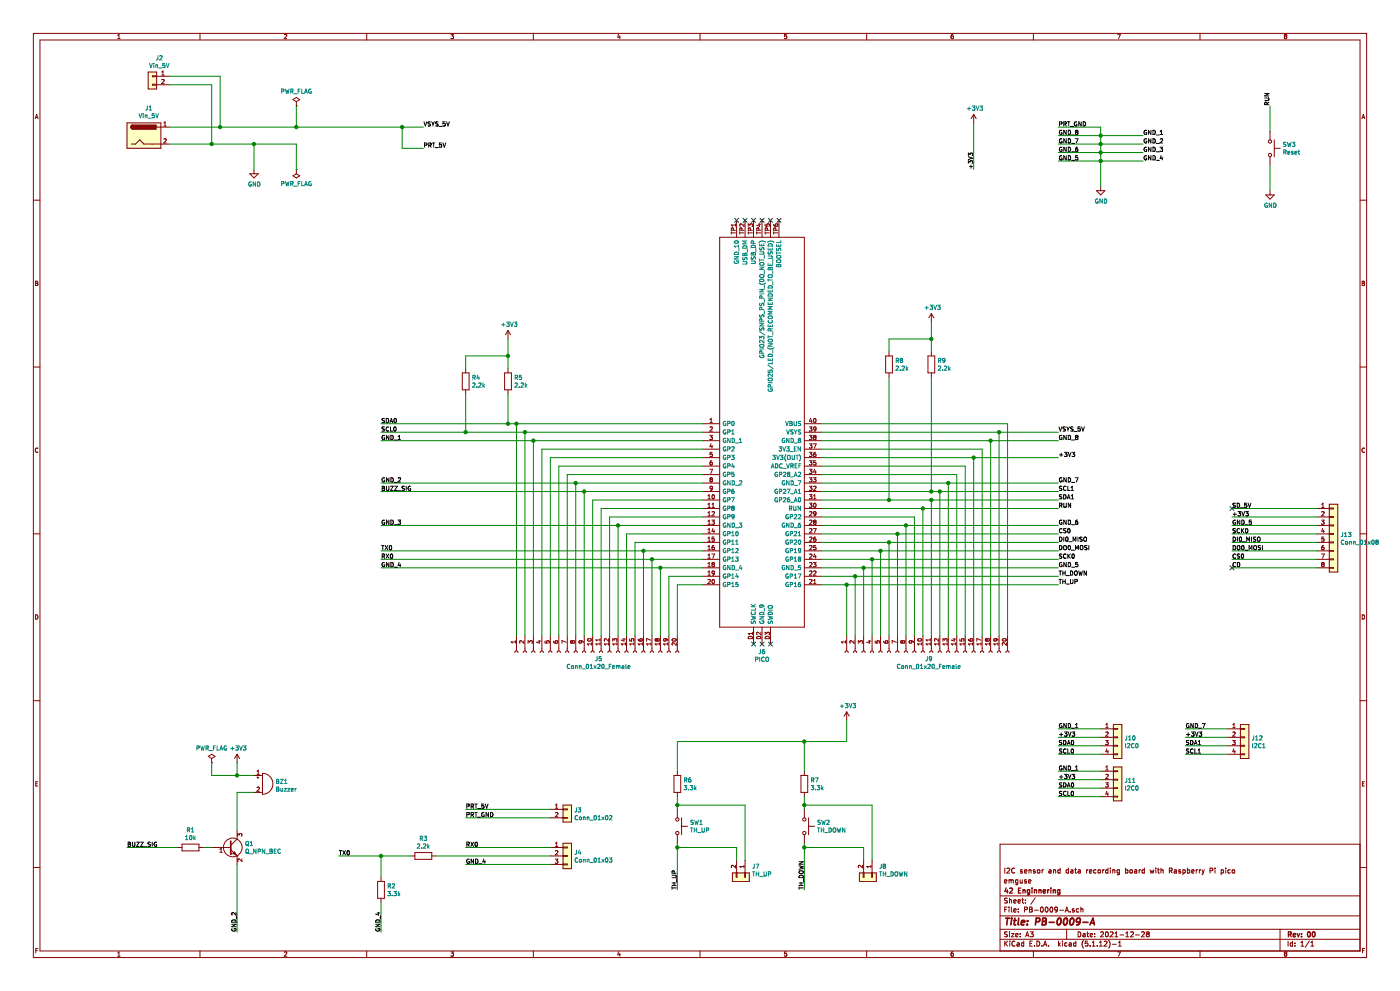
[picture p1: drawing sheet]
EESchema Schematic File Version 4
EELAYER 30 0
EELAYER END
$Descr A3 16535 11693
encoding utf-8
Sheet 1 1
Title "PB-0009-A"
Date "2021-12-28"
Rev "00"
Comp "42 Enginnering"
Comment1 "emguse"
Comment2 "I2C sensor and data recording board with Raspberry Pi pico"
Comment3 ""
Comment4 ""
$EndDescr
$Comp
L SamacSys_Parts:PICO J6
U 1 1
P 8300 5000
F 0 "J6" H 9000 2311 50  0000 C CNN
F 1 "PICO" H 9000 2220 50  0000 C CNN
F 2 "SamacSys_Parts:PICO" H 9550 7200 50  0001 L CNN
F 3 "https://datasheets.raspberrypi.org/pico/pico_datasheet.pdf" H 9550 7100 50  0001 L CNN
F 4 "RP2040 microcontroller chip designed by Raspberry Pi in the United Kingdom 2  SPI, 2  I2C, 2  UART, 3  12-bit ADC, 16  controllable PWM channels" H 9550 7000 50  0001 L CNN "Description"
F 5 "1" H 9550 6900 50  0001 L CNN "Height"
F 6 "" H 9550 6800 50  0001 L CNN "Mouser Part Number"
F 7 "" H 9550 6700 50  0001 L CNN "Mouser Price/Stock"
F 8 "RASPBERRY-PI" H 9550 6600 50  0001 L CNN "Manufacturer_Name"
F 9 "PICO" H 9550 6500 50  0001 L CNN "Manufacturer_Part_Number"
	1    8300 5000
	1    0    0    -1  
$EndComp
$Comp
L Device:R R5
U 1 1
P 6000 4500
F 0 "R5" H 6070 4546 50  0000 L CNN
F 1 "2.2k" H 6070 4455 50  0000 L CNN
F 2 "Resistor_SMD:R_0603_1608Metric" V 5930 4500 50  0001 C CNN
F 3 "~" H 6000 4500 50  0001 C CNN
	1    6000 4500
	1    0    0    -1  
$EndComp
Wire Wire Line
	8300 5000 6100 5000
Wire Wire Line
	6000 5000 6000 4650
Wire Wire Line
	6000 5000 4500 5000
Connection ~ 6000 5000
$Comp
L power:+3V3 #PWR03
U 1 1
P 6000 4000
F 0 "#PWR03" H 6000 3850 50  0001 C CNN
F 1 "+3V3" H 6015 4173 50  0000 C CNN
F 2 "" H 6000 4000 50  0001 C CNN
F 3 "" H 6000 4000 50  0001 C CNN
	1    6000 4000
	1    0    0    -1  
$EndComp
Wire Wire Line
	6000 4000 6000 4200
$Comp
L Device:R R4
U 1 1
P 5500 4500
F 0 "R4" H 5570 4546 50  0000 L CNN
F 1 "2.2k" H 5570 4455 50  0000 L CNN
F 2 "Resistor_SMD:R_0603_1608Metric" V 5430 4500 50  0001 C CNN
F 3 "~" H 5500 4500 50  0001 C CNN
	1    5500 4500
	1    0    0    -1  
$EndComp
Wire Wire Line
	6000 4200 5500 4200
Wire Wire Line
	5500 4200 5500 4350
Connection ~ 6000 4200
Wire Wire Line
	6000 4200 6000 4350
Wire Wire Line
	5500 4650 5500 5100
Connection ~ 5500 5100
Wire Wire Line
	5500 5100 4500 5100
Wire Wire Line
	8300 5200 6300 5200
Text Label 4500 5000 0    50   ~ 0
SDA0
Text Label 4500 5100 0    50   ~ 0
SCL0
Text Label 4500 5200 0    50   ~ 0
GND_1
Wire Wire Line
	8300 5700 6800 5700
Wire Wire Line
	8300 5800 6900 5800
Text Label 4500 5700 0    50   ~ 0
GND_2
Text Label 4500 5800 0    50   ~ 0
BUZZ_SIG
NoConn ~ 9000 2600
NoConn ~ 9100 2600
NoConn ~ 9200 2600
NoConn ~ 8900 2600
NoConn ~ 8800 2600
NoConn ~ 8700 2600
NoConn ~ 9100 7600
NoConn ~ 9000 7600
NoConn ~ 8900 7600
Wire Wire Line
	8300 6500 7600 6500
Text Label 4500 6500 0    50   ~ 0
TX0
Wire Wire Line
	8300 6600 7700 6600
Text Label 4500 6600 0    50   ~ 0
RX0
Wire Wire Line
	8300 6700 7800 6700
Text Label 4500 6700 0    50   ~ 0
GND_4
Wire Wire Line
	9700 6300 10600 6300
Text Label 12500 6300 0    50   ~ 0
CS0
Wire Wire Line
	12500 6400 10500 6400
Wire Wire Line
	12500 6500 10400 6500
Wire Wire Line
	12500 6600 10300 6600
Text Label 12500 6400 0    50   ~ 0
DI0_MISO
Text Label 12500 6500 0    50   ~ 0
DO0_MOSI
Text Label 12500 6600 0    50   ~ 0
SCK0
Wire Wire Line
	12500 6700 10200 6700
Text Label 12500 6700 0    50   ~ 0
GND_5
Wire Wire Line
	12500 6900 10000 6900
Wire Wire Line
	12500 6800 10100 6800
Text Label 12500 6900 0    50   ~ 0
TH_UP
Text Label 12500 6800 0    50   ~ 0
TH_DOWN
Wire Wire Line
	9500 8750 9500 9100
$Comp
L Device:R R7
U 1 1
P 9500 9250
F 0 "R7" H 9570 9296 50  0000 L CNN
F 1 "3.3k" H 9570 9205 50  0000 L CNN
F 2 "Resistor_SMD:R_0603_1608Metric" V 9430 9250 50  0001 C CNN
F 3 "~" H 9500 9250 50  0001 C CNN
	1    9500 9250
	1    0    0    -1  
$EndComp
$Comp
L power:+3V3 #PWR04
U 1 1
P 10000 8500
F 0 "#PWR04" H 10000 8350 50  0001 C CNN
F 1 "+3V3" H 10015 8673 50  0000 C CNN
F 2 "" H 10000 8500 50  0001 C CNN
F 3 "" H 10000 8500 50  0001 C CNN
	1    10000 8500
	1    0    0    -1  
$EndComp
Wire Wire Line
	10000 8750 9500 8750
Wire Wire Line
	10000 8500 10000 8750
$Comp
L Switch:SW_Push SW2
U 1 1
P 9500 9750
F 0 "SW2" V 9454 9898 50  0000 L CNN
F 1 "TH_DOWN" V 9545 9898 50  0000 L CNN
F 2 "Button_Switch_SMD:SW_Push_1P1T_NO_6x6mm_H9.5mm" H 9500 9950 50  0001 C CNN
F 3 "~" H 9500 9950 50  0001 C CNN
	1    9500 9750
	0    1    1    0   
$EndComp
Wire Wire Line
	9500 9400 9500 9500
Wire Wire Line
	9500 9950 9500 10000
Text Label 9500 10500 1    50   ~ 0
TH_DOWN
$Comp
L Device:R R6
U 1 1
P 8000 9250
F 0 "R6" H 8070 9296 50  0000 L CNN
F 1 "3.3k" H 8070 9205 50  0000 L CNN
F 2 "Resistor_SMD:R_0603_1608Metric" V 7930 9250 50  0001 C CNN
F 3 "~" H 8000 9250 50  0001 C CNN
	1    8000 9250
	1    0    0    -1  
$EndComp
$Comp
L Switch:SW_Push SW1
U 1 1
P 8000 9750
F 0 "SW1" V 7954 9898 50  0000 L CNN
F 1 "TH_UP" V 8045 9898 50  0000 L CNN
F 2 "Button_Switch_SMD:SW_Push_1P1T_NO_6x6mm_H9.5mm" H 8000 9950 50  0001 C CNN
F 3 "~" H 8000 9950 50  0001 C CNN
	1    8000 9750
	0    1    1    0   
$EndComp
Wire Wire Line
	9500 8750 8000 8750
Wire Wire Line
	8000 8750 8000 9100
Connection ~ 9500 8750
Wire Wire Line
	8000 9400 8000 9500
Wire Wire Line
	8000 9950 8000 10000
Text Label 8000 10500 1    50   ~ 0
TH_UP
$Comp
L Connector_Generic:Conn_01x08 J13
U 1 1
P 15750 6300
F 0 "J13" H 15830 6292 50  0000 L CNN
F 1 "Conn_01x08" H 15830 6201 50  0000 L CNN
F 2 "Connector_JST:JST_XH_B8B-XH-AM_1x08_P2.50mm_Vertical" H 15750 6300 50  0001 C CNN
F 3 "~" H 15750 6300 50  0001 C CNN
	1    15750 6300
	1    0    0    -1  
$EndComp
Wire Wire Line
	15550 6000 14550 6000
Wire Wire Line
	14550 6100 15550 6100
Wire Wire Line
	14550 6200 15550 6200
Wire Wire Line
	14550 6300 15550 6300
Wire Wire Line
	14550 6400 15550 6400
Wire Wire Line
	14550 6500 15550 6500
Wire Wire Line
	14550 6600 15550 6600
Wire Wire Line
	14550 6700 15550 6700
Text Label 14550 6000 0    50   ~ 0
SD_5V
Text Label 14550 6100 0    50   ~ 0
+3V3
Text Label 14550 6200 0    50   ~ 0
GND_5
Text Label 14550 6300 0    50   ~ 0
SCK0
Text Label 14550 6400 0    50   ~ 0
DI0_MISO
Text Label 14550 6500 0    50   ~ 0
DO0_MOSI
Text Label 14550 6600 0    50   ~ 0
CS0
Text Label 14550 6700 0    50   ~ 0
CD
NoConn ~ 14550 6700
NoConn ~ 14550 6000
$Comp
L Connector_Generic:Conn_01x02 J8
U 1 1
P 10300 10350
F 0 "J8" V 10172 10430 50  0000 L CNN
F 1 "TH_DOWN" V 10263 10430 50  0000 L CNN
F 2 "Connector_PinHeader_2.54mm:PinHeader_1x02_P2.54mm_Vertical" H 10300 10350 50  0001 C CNN
F 3 "~" H 10300 10350 50  0001 C CNN
	1    10300 10350
	0    1    1    0   
$EndComp
Wire Wire Line
	10200 10150 10200 10000
Wire Wire Line
	10200 10000 9500 10000
Connection ~ 9500 10000
Wire Wire Line
	9500 10000 9500 10500
Wire Wire Line
	10300 10150 10300 9500
Wire Wire Line
	10300 9500 9500 9500
Connection ~ 9500 9500
Wire Wire Line
	9500 9500 9500 9550
$Comp
L Connector_Generic:Conn_01x02 J7
U 1 1
P 8800 10350
F 0 "J7" V 8672 10430 50  0000 L CNN
F 1 "TH_UP" V 8763 10430 50  0000 L CNN
F 2 "Connector_PinHeader_2.54mm:PinHeader_1x02_P2.54mm_Vertical" H 8800 10350 50  0001 C CNN
F 3 "~" H 8800 10350 50  0001 C CNN
	1    8800 10350
	0    1    1    0   
$EndComp
Wire Wire Line
	8800 10150 8800 9500
Wire Wire Line
	8800 9500 8000 9500
Connection ~ 8000 9500
Wire Wire Line
	8000 9500 8000 9550
Wire Wire Line
	8700 10150 8700 10000
Wire Wire Line
	8700 10000 8000 10000
Connection ~ 8000 10000
Wire Wire Line
	8000 10000 8000 10500
$Comp
L Connector_Generic:Conn_01x03 J4
U 1 1
P 6700 10100
F 0 "J4" H 6780 10142 50  0000 L CNN
F 1 "Conn_01x03" H 6780 10051 50  0000 L CNN
F 2 "Connector_JST:JST_XH_B3B-XH-AM_1x03_P2.50mm_Vertical" H 6700 10100 50  0001 C CNN
F 3 "~" H 6700 10100 50  0001 C CNN
	1    6700 10100
	1    0    0    -1  
$EndComp
Wire Wire Line
	6500 10000 5500 10000
Wire Wire Line
	4000 10100 4500 10100
Wire Wire Line
	5500 10200 6500 10200
Wire Wire Line
	5500 9650 6500 9650
Wire Wire Line
	5500 9550 6500 9550
Text Label 5500 9550 0    50   ~ 0
PRT_5V
Text Label 5500 9650 0    50   ~ 0
PRT_GND
Text Label 5500 10000 0    50   ~ 0
RX0
Text Label 4000 10100 0    50   ~ 0
TX0
Text Label 5500 10200 0    50   ~ 0
GND_4
$Comp
L Device:R R3
U 1 1
P 5000 10100
F 0 "R3" V 4793 10100 50  0000 C CNN
F 1 "2.2k" V 4884 10100 50  0000 C CNN
F 2 "Resistor_SMD:R_0603_1608Metric" V 4930 10100 50  0001 C CNN
F 3 "~" H 5000 10100 50  0001 C CNN
	1    5000 10100
	0    1    1    0   
$EndComp
Wire Wire Line
	5150 10100 6500 10100
$Comp
L Device:R R2
U 1 1
P 4500 10500
F 0 "R2" H 4570 10546 50  0000 L CNN
F 1 "3.3k" H 4570 10455 50  0000 L CNN
F 2 "Resistor_SMD:R_0603_1608Metric" V 4430 10500 50  0001 C CNN
F 3 "~" H 4500 10500 50  0001 C CNN
	1    4500 10500
	1    0    0    -1  
$EndComp
Wire Wire Line
	4500 10100 4500 10350
Connection ~ 4500 10100
Wire Wire Line
	4500 10100 4850 10100
Wire Wire Line
	4500 10650 4500 11000
Text Label 4500 11000 1    50   ~ 0
GND_4
Text Label 2800 11000 1    50   ~ 0
GND_2
Text Label 1500 10000 0    50   ~ 0
BUZZ_SIG
Wire Wire Line
	1500 10000 2100 10000
$Comp
L Device:Q_NPN_BEC Q1
U 1 1
P 2700 10000
F 0 "Q1" H 2891 10046 50  0000 L CNN
F 1 "Q_NPN_BEC" H 2891 9955 50  0000 L CNN
F 2 "Package_TO_SOT_SMD:SC-59" H 2900 10100 50  0001 C CNN
F 3 "~" H 2700 10000 50  0001 C CNN
	1    2700 10000
	1    0    0    -1  
$EndComp
Wire Wire Line
	2800 10200 2800 11000
$Comp
L Device:Buzzer BZ1
U 1 1
P 3100 9250
F 0 "BZ1" H 3252 9279 50  0000 L CNN
F 1 "Buzzer" H 3252 9188 50  0000 L CNN
F 2 "Buzzer_Beeper:Buzzer_12x9.5RM7.6" V 3075 9350 50  0001 C CNN
F 3 "~" V 3075 9350 50  0001 C CNN
	1    3100 9250
	1    0    0    -1  
$EndComp
Wire Wire Line
	3000 9350 2800 9350
Wire Wire Line
	2800 9350 2800 9800
Wire Wire Line
	3000 9150 2800 9150
Wire Wire Line
	2800 9150 2800 9000
$Comp
L power:+3V3 #PWR01
U 1 1
P 2800 9000
F 0 "#PWR01" H 2800 8850 50  0001 C CNN
F 1 "+3V3" H 2815 9173 50  0000 C CNN
F 2 "" H 2800 9000 50  0001 C CNN
F 3 "" H 2800 9000 50  0001 C CNN
	1    2800 9000
	1    0    0    -1  
$EndComp
$Comp
L Device:R R1
U 1 1
P 2250 10000
F 0 "R1" V 2043 10000 50  0000 C CNN
F 1 "10k" V 2134 10000 50  0000 C CNN
F 2 "Resistor_SMD:R_0603_1608Metric" V 2180 10000 50  0001 C CNN
F 3 "~" H 2250 10000 50  0001 C CNN
	1    2250 10000
	0    1    1    0   
$EndComp
Wire Wire Line
	2400 10000 2500 10000
$Comp
L Connector:Barrel_Jack J1
U 1 1
P 1700 1600
F 0 "J1" H 1757 1925 50  0000 C CNN
F 1 "Vin_5V" H 1757 1834 50  0000 C CNN
F 2 "Connector_BarrelJack:BarrelJack_Horizontal" H 1750 1560 50  0001 C CNN
F 3 "~" H 1750 1560 50  0001 C CNN
	1    1700 1600
	1    0    0    -1  
$EndComp
Wire Wire Line
	2000 1500 2600 1500
Wire Wire Line
	2000 1700 2500 1700
Text Label 12500 1600 0    50   ~ 0
GND_8
Text Label 12500 5200 0    50   ~ 0
GND_8
$Comp
L Connector:Conn_01x20_Female J5
U 1 1
P 7000 7700
F 0 "J5" V 7073 7630 50  0000 C CNN
F 1 "Conn_01x20_Female" V 7164 7630 50  0000 C CNN
F 2 "Connector_PinHeader_2.54mm:PinHeader_1x20_P2.54mm_Vertical" H 7000 7700 50  0001 C CNN
F 3 "~" H 7000 7700 50  0001 C CNN
	1    7000 7700
	0    -1   1    0   
$EndComp
Wire Wire Line
	8300 6900 8000 6900
Wire Wire Line
	8000 6900 8000 7500
Wire Wire Line
	7900 7500 7900 6800
Wire Wire Line
	7900 6800 8300 6800
Wire Wire Line
	7800 7500 7800 6700
Connection ~ 7800 6700
Wire Wire Line
	7800 6700 4500 6700
Wire Wire Line
	7700 7500 7700 6600
Connection ~ 7700 6600
Wire Wire Line
	7700 6600 4500 6600
Wire Wire Line
	7600 6500 7600 7500
Connection ~ 7600 6500
Wire Wire Line
	7600 6500 4500 6500
Wire Wire Line
	8300 6400 7500 6400
Wire Wire Line
	7500 6400 7500 7500
Wire Wire Line
	8300 6300 7400 6300
Wire Wire Line
	7400 6300 7400 7500
Wire Wire Line
	7300 7500 7300 6200
Wire Wire Line
	7300 6200 8300 6200
Wire Wire Line
	8300 6100 7200 6100
Wire Wire Line
	7200 6100 7200 7500
Wire Wire Line
	7100 7500 7100 6000
Wire Wire Line
	7100 6000 8300 6000
Wire Wire Line
	8300 5900 7000 5900
Wire Wire Line
	7000 5900 7000 7500
Wire Wire Line
	6900 7500 6900 5800
Connection ~ 6900 5800
Wire Wire Line
	6900 5800 4500 5800
Wire Wire Line
	6800 5700 6800 7500
Connection ~ 6800 5700
Wire Wire Line
	6800 5700 4500 5700
Wire Wire Line
	6700 7500 6700 5600
Wire Wire Line
	6700 5600 8300 5600
Wire Wire Line
	8300 5500 6600 5500
Wire Wire Line
	6600 5500 6600 7500
Wire Wire Line
	6500 7500 6500 5400
Wire Wire Line
	6500 5400 8300 5400
Wire Wire Line
	8300 5300 6400 5300
Wire Wire Line
	6400 5300 6400 7500
Wire Wire Line
	6300 7500 6300 5200
Connection ~ 6300 5200
Wire Wire Line
	6300 5200 4500 5200
Wire Wire Line
	5500 5100 6200 5100
Wire Wire Line
	6200 5100 6200 7500
Connection ~ 6200 5100
Wire Wire Line
	6200 5100 8300 5100
Wire Wire Line
	6100 7500 6100 5000
Connection ~ 6100 5000
Wire Wire Line
	6100 5000 6000 5000
$Comp
L Connector:Conn_01x20_Female J9
U 1 1
P 10900 7700
F 0 "J9" V 10973 7630 50  0000 C CNN
F 1 "Conn_01x20_Female" V 11064 7630 50  0000 C CNN
F 2 "Connector_PinHeader_2.54mm:PinHeader_1x20_P2.54mm_Vertical" H 10900 7700 50  0001 C CNN
F 3 "~" H 10900 7700 50  0001 C CNN
	1    10900 7700
	0    -1   1    0   
$EndComp
Wire Wire Line
	10000 7500 10000 6900
Connection ~ 10000 6900
Wire Wire Line
	10000 6900 9700 6900
Wire Wire Line
	10100 7500 10100 6800
Connection ~ 10100 6800
Wire Wire Line
	10100 6800 9700 6800
Wire Wire Line
	10300 7500 10300 6600
Connection ~ 10300 6600
Wire Wire Line
	9700 6600 10300 6600
Wire Wire Line
	10200 7500 10200 6700
Connection ~ 10200 6700
Wire Wire Line
	10200 6700 9700 6700
Wire Wire Line
	10400 7500 10400 6500
Connection ~ 10400 6500
Wire Wire Line
	10400 6500 9700 6500
Wire Wire Line
	10500 7500 10500 6400
Connection ~ 10500 6400
Wire Wire Line
	10500 6400 9700 6400
Wire Wire Line
	10600 7500 10600 6300
Connection ~ 10600 6300
Wire Wire Line
	10600 6300 12500 6300
Wire Wire Line
	10700 7500 10700 6200
Wire Wire Line
	10700 6200 9700 6200
Wire Wire Line
	9700 6100 10800 6100
Wire Wire Line
	10800 6100 10800 7500
Wire Wire Line
	10900 7500 10900 6000
Wire Wire Line
	10900 6000 9700 6000
Wire Wire Line
	9700 5900 10500 5900
Wire Wire Line
	11000 5900 11000 7500
Wire Wire Line
	11100 7500 11100 5800
Wire Wire Line
	11100 5800 11000 5800
Wire Wire Line
	9700 5700 11200 5700
Wire Wire Line
	11200 5700 11200 7500
Wire Wire Line
	11300 7500 11300 5600
Wire Wire Line
	11300 5600 9700 5600
Wire Wire Line
	9700 5500 11400 5500
Wire Wire Line
	11400 5500 11400 7500
Wire Wire Line
	11500 7500 11500 5400
Wire Wire Line
	11500 5400 9700 5400
Wire Wire Line
	11600 7500 11600 5300
Wire Wire Line
	11600 5300 9700 5300
Wire Wire Line
	11700 7500 11700 5200
Connection ~ 11700 5200
Wire Wire Line
	11700 5200 9700 5200
Wire Wire Line
	11700 5200 12500 5200
Wire Wire Line
	9700 5100 11800 5100
Wire Wire Line
	11800 5100 11800 7500
Wire Wire Line
	11900 7500 11900 5000
Wire Wire Line
	11900 5000 9700 5000
$Comp
L power:GND #PWR02
U 1 1
P 3000 2000
F 0 "#PWR02" H 3000 1750 50  0001 C CNN
F 1 "GND" H 3005 1827 50  0000 C CNN
F 2 "" H 3000 2000 50  0001 C CNN
F 3 "" H 3000 2000 50  0001 C CNN
	1    3000 2000
	1    0    0    -1  
$EndComp
Wire Wire Line
	3000 2000 3000 1700
$Comp
L power:GND #PWR05
U 1 1
P 13000 2200
F 0 "#PWR05" H 13000 1950 50  0001 C CNN
F 1 "GND" H 13005 2027 50  0000 C CNN
F 2 "" H 13000 2200 50  0001 C CNN
F 3 "" H 13000 2200 50  0001 C CNN
	1    13000 2200
	1    0    0    -1  
$EndComp
Wire Wire Line
	13500 1900 13000 1900
Text Label 13500 1600 0    50   ~ 0
GND_1
Text Label 13500 1700 0    50   ~ 0
GND_2
Wire Wire Line
	7300 6200 4500 6200
Connection ~ 7300 6200
Text Label 4500 6200 0    50   ~ 0
GND_3
Text Label 13500 1800 0    50   ~ 0
GND_3
Text Label 13500 1900 0    50   ~ 0
GND_4
Wire Wire Line
	10700 6200 12500 6200
Connection ~ 10700 6200
Wire Wire Line
	11200 5700 12500 5700
Connection ~ 11200 5700
Text Label 12500 5700 0    50   ~ 0
GND_7
Text Label 12500 6200 0    50   ~ 0
GND_6
Text Label 12500 1900 0    50   ~ 0
GND_5
Text Label 12500 1800 0    50   ~ 0
GND_6
Text Label 12500 1700 0    50   ~ 0
GND_7
Wire Wire Line
	12500 1600 13000 1600
Wire Wire Line
	13000 1600 13000 1700
Connection ~ 13000 1900
Wire Wire Line
	12500 1700 13000 1700
Wire Wire Line
	13000 1700 13000 1800
Connection ~ 13000 1700
Wire Wire Line
	12500 1800 13000 1800
Wire Wire Line
	13000 1800 13000 1900
Connection ~ 13000 1800
Wire Wire Line
	13000 1900 13000 2200
Wire Wire Line
	12500 1900 13000 1900
Wire Wire Line
	13000 1800 13500 1800
Wire Wire Line
	13000 1700 13500 1700
Wire Wire Line
	13000 1600 13500 1600
Connection ~ 13000 1600
Wire Wire Line
	2000 1000 2500 1000
Wire Wire Line
	2500 1000 2500 1700
Connection ~ 2500 1700
Wire Wire Line
	2500 1700 3000 1700
Wire Wire Line
	2000 900  2600 900 
Wire Wire Line
	2600 900  2600 1500
Connection ~ 2600 1500
Wire Wire Line
	2600 1500 3500 1500
Text Label 5000 1500 0    50   ~ 0
VSYS_5V
Wire Wire Line
	12500 5100 11800 5100
Connection ~ 11800 5100
Text Label 12500 5100 0    50   ~ 0
VSYS_5V
Wire Wire Line
	12500 6000 10900 6000
Connection ~ 10900 6000
Text Label 12500 6000 0    50   ~ 0
RUN
Text Label 15000 1250 1    50   ~ 0
RUN
Wire Wire Line
	15000 1550 15000 1250
$Comp
L Switch:SW_Push SW3
U 1 1
P 15000 1750
F 0 "SW3" V 14954 1898 50  0000 L CNN
F 1 "Reset" V 15045 1898 50  0000 L CNN
F 2 "Button_Switch_SMD:SW_Push_1P1T_NO_6x6mm_H9.5mm" H 15000 1950 50  0001 C CNN
F 3 "~" H 15000 1950 50  0001 C CNN
	1    15000 1750
	0    1    1    0   
$EndComp
$Comp
L power:GND #PWR06
U 1 1
P 15000 2250
F 0 "#PWR06" H 15000 2000 50  0001 C CNN
F 1 "GND" H 15005 2077 50  0000 C CNN
F 2 "" H 15000 2250 50  0001 C CNN
F 3 "" H 15000 2250 50  0001 C CNN
	1    15000 2250
	1    0    0    -1  
$EndComp
Wire Wire Line
	15000 1950 15000 2250
Text Label 12500 8800 0    50   ~ 0
SDA0
Text Label 12500 8900 0    50   ~ 0
SCL0
Text Label 12500 8700 0    50   ~ 0
+3V3
Wire Wire Line
	13000 8600 12500 8600
Wire Wire Line
	12500 5400 11500 5400
Connection ~ 11500 5400
Text Label 12500 5400 0    50   ~ 0
+3V3
Text Label 12500 8600 0    50   ~ 0
GND_1
Wire Wire Line
	12500 8800 13000 8800
Wire Wire Line
	12500 8900 13000 8900
Wire Wire Line
	13000 8700 12500 8700
$Comp
L Connector_Generic:Conn_01x04 J10
U 1 1
P 13200 8700
F 0 "J10" H 13280 8692 50  0000 L CNN
F 1 "I2C0" H 13280 8601 50  0000 L CNN
F 2 "Connector_JST:JST_SH_BM04B-SRSS-TB_1x04-1MP_P1.00mm_Vertical" H 13200 8700 50  0001 C CNN
F 3 "~" H 13200 8700 50  0001 C CNN
	1    13200 8700
	1    0    0    -1  
$EndComp
$Comp
L Connector_Generic:Conn_01x02 J2
U 1 1
P 1800 900
F 0 "J2" H 1718 1117 50  0000 C CNN
F 1 "Vin_5V" H 1718 1026 50  0000 C CNN
F 2 "Connector_JST:JST_XH_B2B-XH-AM_1x02_P2.50mm_Vertical" H 1800 900 50  0001 C CNN
F 3 "~" H 1800 900 50  0001 C CNN
	1    1800 900 
	-1   0    0    -1  
$EndComp
Wire Wire Line
	4750 1500 4750 1750
Wire Wire Line
	4750 1750 5000 1750
Connection ~ 4750 1500
Wire Wire Line
	4750 1500 5000 1500
Text Label 5000 1750 0    50   ~ 0
PRT_5V
Wire Wire Line
	12500 5800 11100 5800
Connection ~ 11100 5800
Wire Wire Line
	12500 5900 11000 5900
Connection ~ 11000 5900
Text Label 12500 5900 0    50   ~ 0
SDA1
Text Label 12500 5800 0    50   ~ 0
SCL1
Text Label 14000 8800 0    50   ~ 0
SDA1
Text Label 14000 8900 0    50   ~ 0
SCL1
Text Label 14000 8700 0    50   ~ 0
+3V3
Wire Wire Line
	14500 8600 14000 8600
Text Label 14000 8600 0    50   ~ 0
GND_7
Wire Wire Line
	14000 8800 14500 8800
Wire Wire Line
	14000 8900 14500 8900
Wire Wire Line
	14500 8700 14000 8700
$Comp
L Connector_Generic:Conn_01x04 J12
U 1 1
P 14700 8700
F 0 "J12" H 14780 8692 50  0000 L CNN
F 1 "I2C1" H 14780 8601 50  0000 L CNN
F 2 "Connector_JST:JST_SH_BM04B-SRSS-TB_1x04-1MP_P1.00mm_Vertical" H 14700 8700 50  0001 C CNN
F 3 "~" H 14700 8700 50  0001 C CNN
	1    14700 8700
	1    0    0    -1  
$EndComp
Text Label 12500 9300 0    50   ~ 0
SDA0
Text Label 12500 9400 0    50   ~ 0
SCL0
Text Label 12500 9200 0    50   ~ 0
+3V3
Wire Wire Line
	13000 9100 12500 9100
Text Label 12500 9100 0    50   ~ 0
GND_1
Wire Wire Line
	12500 9300 13000 9300
Wire Wire Line
	12500 9400 13000 9400
Wire Wire Line
	13000 9200 12500 9200
$Comp
L Connector_Generic:Conn_01x04 J11
U 1 1
P 13200 9200
F 0 "J11" H 13280 9192 50  0000 L CNN
F 1 "I2C0" H 13280 9101 50  0000 L CNN
F 2 "Connector_JST:JST_SH_BM04B-SRSS-TB_1x04-1MP_P1.00mm_Vertical" H 13200 9200 50  0001 C CNN
F 3 "~" H 13200 9200 50  0001 C CNN
	1    13200 9200
	1    0    0    -1  
$EndComp
Text Label 12500 1500 0    50   ~ 0
PRT_GND
Wire Wire Line
	12500 1500 13000 1500
Wire Wire Line
	13000 1500 13000 1600
$Comp
L power:PWR_FLAG #FLG0101
U 1 1
P 3500 2000
F 0 "#FLG0101" H 3500 2075 50  0001 C CNN
F 1 "PWR_FLAG" H 3500 2173 50  0000 C CNN
F 2 "" H 3500 2000 50  0001 C CNN
F 3 "~" H 3500 2000 50  0001 C CNN
	1    3500 2000
	1    0    0    1   
$EndComp
Wire Wire Line
	3000 1700 3500 1700
Wire Wire Line
	3500 1700 3500 2000
Connection ~ 3000 1700
$Comp
L power:PWR_FLAG #FLG0102
U 1 1
P 3500 1250
F 0 "#FLG0102" H 3500 1325 50  0001 C CNN
F 1 "PWR_FLAG" H 3500 1423 50  0000 C CNN
F 2 "" H 3500 1250 50  0001 C CNN
F 3 "~" H 3500 1250 50  0001 C CNN
	1    3500 1250
	1    0    0    -1  
$EndComp
Wire Wire Line
	3500 1250 3500 1500
Connection ~ 3500 1500
$Comp
L power:+3V3 #PWR0101
U 1 1
P 11500 1450
F 0 "#PWR0101" H 11500 1300 50  0001 C CNN
F 1 "+3V3" H 11515 1623 50  0000 C CNN
F 2 "" H 11500 1450 50  0001 C CNN
F 3 "" H 11500 1450 50  0001 C CNN
	1    11500 1450
	1    0    0    -1  
$EndComp
Wire Wire Line
	11500 2000 11500 1450
Text Label 11500 2000 1    50   ~ 0
+3V3
Wire Wire Line
	2800 9150 2500 9150
Wire Wire Line
	2500 9150 2500 9000
Connection ~ 2800 9150
$Comp
L power:PWR_FLAG #FLG0103
U 1 1
P 2500 9000
F 0 "#FLG0103" H 2500 9075 50  0001 C CNN
F 1 "PWR_FLAG" H 2500 9173 50  0000 C CNN
F 2 "" H 2500 9000 50  0001 C CNN
F 3 "~" H 2500 9000 50  0001 C CNN
	1    2500 9000
	1    0    0    -1  
$EndComp
$Comp
L Device:R R9
U 1 1
P 11000 4300
F 0 "R9" H 11070 4346 50  0000 L CNN
F 1 "2.2k" H 11070 4255 50  0000 L CNN
F 2 "Resistor_SMD:R_0603_1608Metric" V 10930 4300 50  0001 C CNN
F 3 "~" H 11000 4300 50  0001 C CNN
	1    11000 4300
	1    0    0    -1  
$EndComp
Wire Wire Line
	11000 5800 11000 4450
$Comp
L power:+3V3 #PWR07
U 1 1
P 11000 3800
F 0 "#PWR07" H 11000 3650 50  0001 C CNN
F 1 "+3V3" H 11015 3973 50  0000 C CNN
F 2 "" H 11000 3800 50  0001 C CNN
F 3 "" H 11000 3800 50  0001 C CNN
	1    11000 3800
	1    0    0    -1  
$EndComp
Wire Wire Line
	11000 3800 11000 4000
$Comp
L Device:R R8
U 1 1
P 10500 4300
F 0 "R8" H 10570 4346 50  0000 L CNN
F 1 "2.2k" H 10570 4255 50  0000 L CNN
F 2 "Resistor_SMD:R_0603_1608Metric" V 10430 4300 50  0001 C CNN
F 3 "~" H 10500 4300 50  0001 C CNN
	1    10500 4300
	1    0    0    -1  
$EndComp
Wire Wire Line
	11000 4000 10500 4000
Wire Wire Line
	10500 4000 10500 4150
Connection ~ 11000 4000
Wire Wire Line
	11000 4000 11000 4150
Wire Wire Line
	10500 4450 10500 5900
Connection ~ 10500 5900
Wire Wire Line
	10500 5900 11000 5900
Connection ~ 11000 5800
Wire Wire Line
	11000 5800 9700 5800
$Comp
L Connector_Generic:Conn_01x02 J3
U 1 1
P 6700 9550
F 0 "J3" H 6780 9542 50  0000 L CNN
F 1 "Conn_01x02" H 6780 9451 50  0000 L CNN
F 2 "Connector_JST:JST_XH_B2B-XH-AM_1x02_P2.50mm_Vertical" H 6700 9550 50  0001 C CNN
F 3 "~" H 6700 9550 50  0001 C CNN
	1    6700 9550
	1    0    0    -1  
$EndComp
Wire Wire Line
	3500 1500 4750 1500
$EndSCHEMATC
